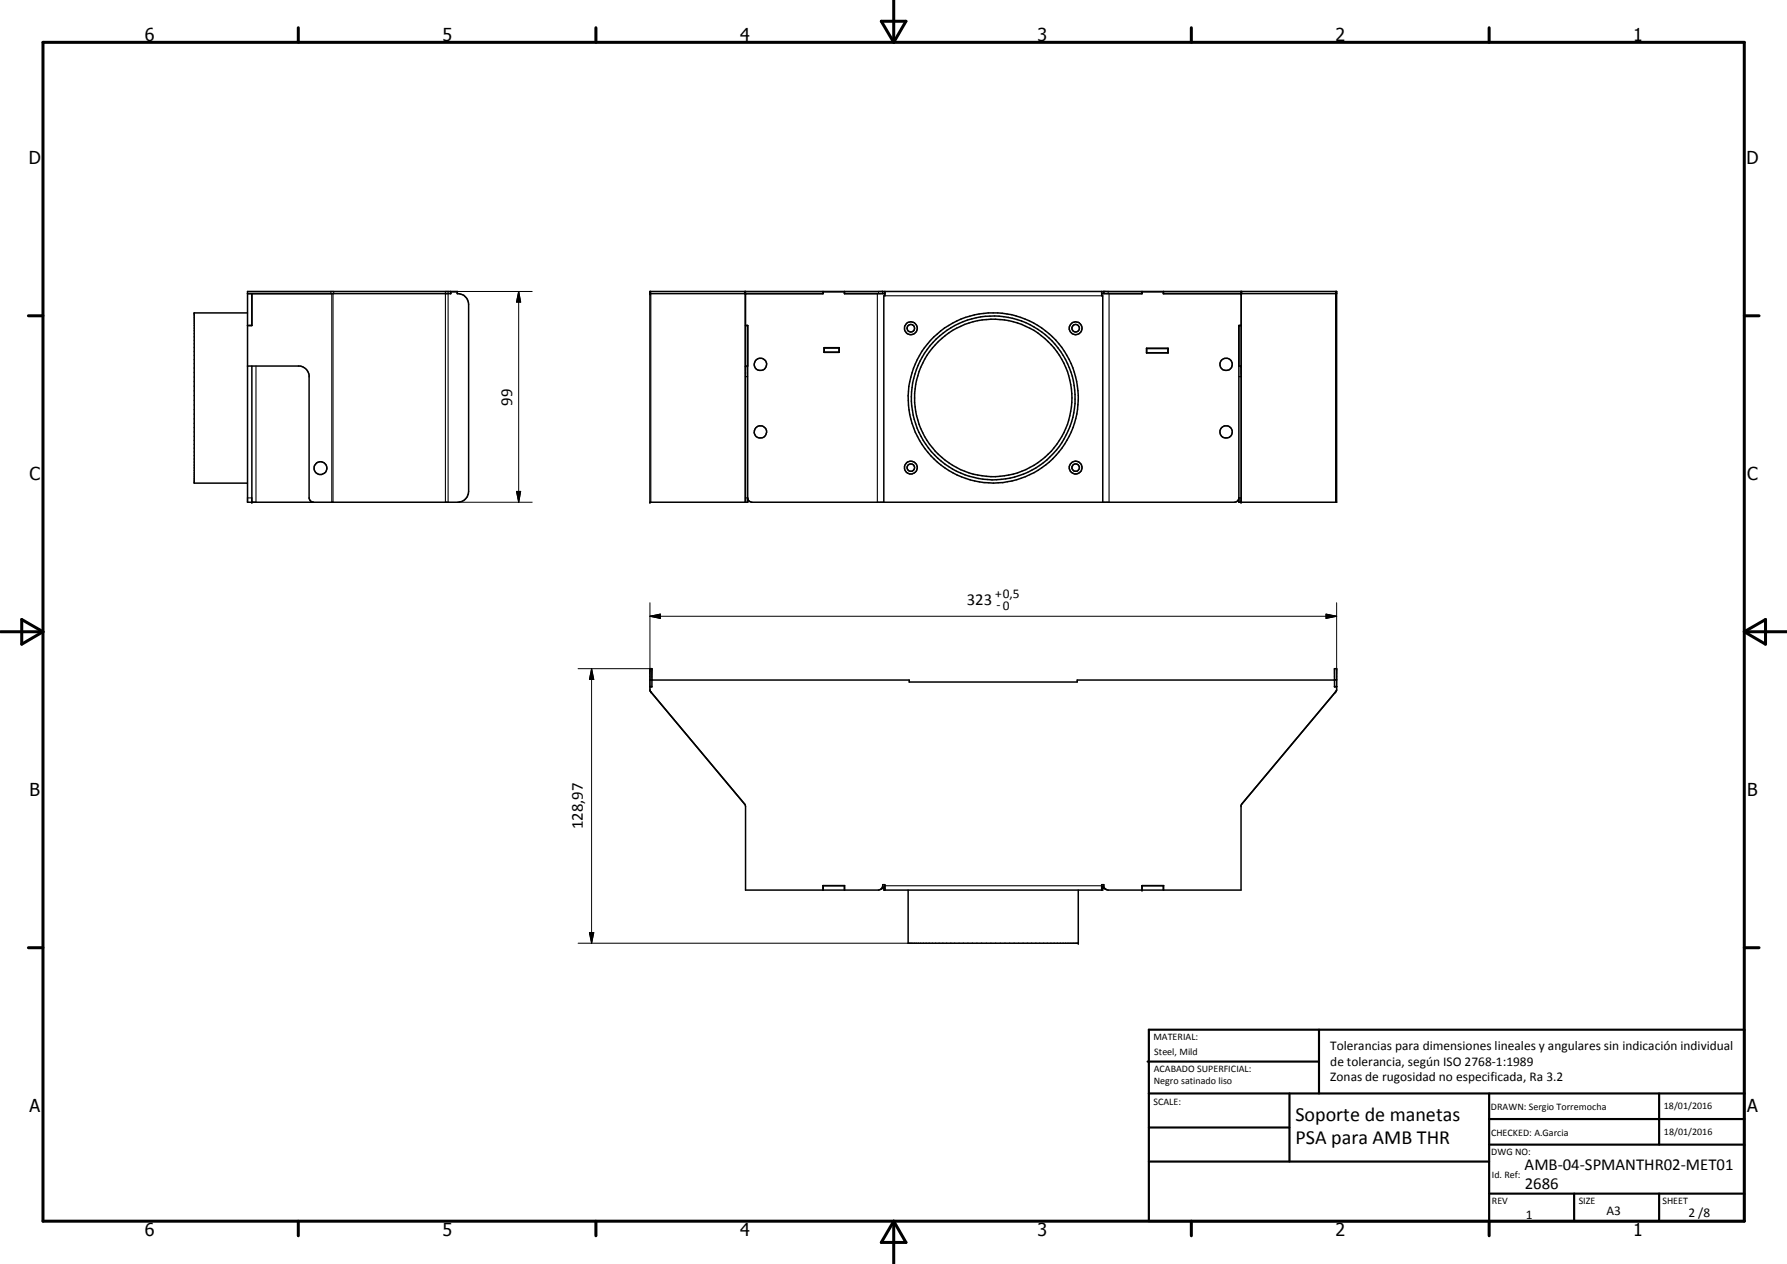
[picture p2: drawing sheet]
<svg xmlns="http://www.w3.org/2000/svg" width="420mm" height="297mm" viewBox="0 0 420 297" stroke-linecap="round" stroke-linejoin="round" font-family="sans-serif">
<g fill="none" stroke="#000" stroke-width=".35">
<path d="M58.2 68.5h49.3v.5a2.47 2.47 0 0 1 2.7 2.5v44a2.59 2.59 0 0 1-2.5 2.5h-49.5zM58.2 73.5h-12.5v40h12.5M59.2 69v7.5h-1M105.9 68.5v.5M107.5 68.6h-1.5v.4h-47.8M175.3 76.5h.5v41.5h-23v-49.5h161.5v49.5h-23v-41.5h.5M175.3 68.5v49.5M193.5 68.5v.5M198.5 68.6h-5v.4h-40.7M198.6 68.5l-.1 .5h9.6M207.5 68.5v.5M208.1 68.5v1h-.3v48.5"/>
<path d="M259 68.5v1h.3v48.5M259.5 68.5v.5M268.5 68.5v.5h-9.5M268.5 68.6h5v.4h40.8M273.6 68.5v.5M291.8 68.5v49.5M58.2 86h12.4a2.55 2.55 0 0 1 2.1 2.1v28.9l.2 .6 .8 .4M59.2 86v32M175.3 86h.5M193.7 81.7h3.6v1.1h-3.6zM193.7 81.8h3.6M193.7 82.8h3.6"/>
<path d="M193.8 81.8v1M197.3 81.8v1M269.6 81.8h5v1.1h-5zM269.6 81.9h5M269.6 82.9h5M269.6 81.9v1M291.3 86h.5M291.3 117a1 1 0 0 1-1 1h-113.5l-.8-.4-.2-.4M152.8 159.8h61v.5h39.5v-.5h61M152.8 161.4h.5v-4.3h-.5v5.1l.2 .4M152.8 161.3h.5M153 162.6l22.2 26.5 .1 .4v19.7h31.2a1.1 1.1 0 0 0 1-1.3h.6v1.3"/>
<path d="M153 162.6l22.1 26.4M313.8 161.3h.5M314.1 162.4l-22.1 26.6M314.2 162.2l-.1 .2M314.3 161.4h-.5v-4.3h.5v5.1l-.2 .2M292 188.9l-.2 .4v19.9h-31.2l-.5-.2a1.03 1.03 0 0 1-.6-1.1h-.5v1.3M193.5 209.2v-1l5.1-.1v1.1M193.5 208.2v1M208.1 208.7h-.3v.5h51.5v-.5h-.3M208.1 208.1l-1 .9M213.5 209.2v12.5h40v-12.5M259 208.1l.4 .5 .6 .4"/>
<path d="M268.5 209.2v-1.1h5.1v1.1M273.5 208.2v1"/>
<circle cx="214.2" cy="77.1" r=".89"/>
<circle cx="214.2" cy="77.1" r="1.52"/>
<circle cx="252.9" cy="77.1" r="1.51"/>
<circle cx="252.9" cy="77.1" r=".88"/>
<circle cx="178.8" cy="85.6" r="1.45"/>
<circle cx="233.5" cy="93.5" r="18.5"/>
<circle cx="233.5" cy="93.5" r="20"/>
<circle cx="233.5" cy="93.5" r="19.2"/>
<circle cx="288.3" cy="85.6" r="1.45"/>
<circle cx="75.3" cy="110" r="1.5"/>
<circle cx="178.8" cy="101.5" r="1.46"/>
<circle cx="214.1" cy="109.9" r="1.5"/>
<circle cx="214.2" cy="109.9" r=".88"/>
<circle cx="252.9" cy="109.9" r=".87"/>
<circle cx="252.9" cy="109.9" r="1.5"/>
<circle cx="288.3" cy="101.5" r="1.46"/>
</g>
<g fill="none" stroke="#000" stroke-width=".25">
<path d="M77.8 68.5v.5M78 69v49M78.3 69v49M78.5 68.5v.5M104.7 68.5v49.5M105.4 68.5v49.5M153 68.5v49.5M175 68.5v.5M175.2 69v49M206.3 69v49M206.5 68.5v.5M208.1 69.5h50.9"/>
<path d="M260.6 68.5v.5M260.8 69v49M291.9 69v49M292 68.5v.5M314 68.5v49.5M60.2 86v32M175.3 88.5h.5M291.3 88.5h.5M58.2 117h1M175.3 117h.5M291.3 117h.5M152.8 159.7h.5"/>
<path d="M313.8 159.7h.5M153 162.6h.1M314 162.6h.1M208.1 208.2h50.9"/>
</g>
<g fill="#000">
<circle cx="45.7" cy="73.5" r=".18"/>
<circle cx="152.8" cy="68.5" r=".18"/>
<circle cx="152.8" cy="69" r=".18"/>
<circle cx="175.3" cy="69" r=".18"/>
<circle cx="259.5" cy="68.5" r=".18"/>
<circle cx="291.8" cy="69" r=".18"/>
<circle cx="291.8" cy="68.5" r=".18"/>
<circle cx="314.3" cy="68.5" r=".18"/>
<circle cx="175.3" cy="86" r=".18"/>
<circle cx="291.8" cy="86" r=".18"/>
<circle cx="59.2" cy="118" r=".18"/>
<circle cx="152.8" cy="118" r=".18"/>
<circle cx="291.8" cy="118" r=".18"/>
<circle cx="268.5" cy="208.2" r=".18"/>
<circle cx="268.5" cy="209.2" r=".18"/>
<circle cx="253.5" cy="221.7" r=".18"/>
</g>
<g fill="none" stroke="#000" stroke-width=".71">
<path d="M10.1 9.9h400v277.1h-400zM70.1 6.5v3.4M140.1 6.5v3.4M207.2 5h5.8l-2.9 4.9zM210.1 0v9.9M280.1 6.5v3.4M350.1 6.5v3.4M6.7 74.2h3.4M410.1 74.2h3.5M.1 148.5h10M5.1 145.6l5 2.9-5 2.9zM410.1 148.5h10"/>
<path d="M410.1 148.5l5-2.9v5.8zM6.7 222.7h3.4M410.1 222.7h3.5M70.1 287v3.4M140.1 287v3.4M210.1 287v10M210.1 287l2.9 5h-5.8zM280.1 287v3.4M350.1 287v3.4"/>
</g>
<g fill="none" stroke="#000" stroke-width=".51">
<path d="M269.8 249.5h40.3M270.1 242h140v45h-140zM270.1 257h140M303.2 257v16M310.1 242v15M350.1 257v30M390.1 257v12M270.1 265h33.1M270.1 273h80M350.1 269h60M350.1 263h60M350.1 280.5h60"/>
<path d="M370.1 280.5v6.5M390.1 280.5v6.5"/>
</g>
<g fill="none" stroke="#000" stroke-width=".24">
<path d="M107.5 68.5h17.6M122 68.5l.4 2.5h-1zM122 68.5v49.5M107.7 118h17.4M121.4 115.5h1l-.4 2.5zM135.9 157.1h16.9M139.1 157.1l.5 2.6h-1zM139.1 157.1v64.6M152.8 144.8l2.5-.5v1zM152.8 144.8h161.5M152.8 141.6v19.8M311.8 144.3l2.5 .5-2.5 .5z"/>
<path d="M314.3 141.6v19.8M138.6 219.2h1l-.5 2.5zM135.9 221.7h77.6"/>
</g>
<path d="M122 68.5l.4 2.5h-1zM121.4 115.5h1l-.4 2.5zM139.1 157.1l.5 2.6h-1zM152.8 144.8l2.5-.5v1zM311.8 144.3l2.5 .5-2.5 .5zM138.6 219.2h1l-.5 2.5z" fill="#000"/>
<g font-size="4.7">
<text x="304.6" y="263.5">Soporte de manetas</text>
<text x="304.6" y="268.9">PSA para AMB THR</text>
</g>
<g font-size="4.2">
<text x="34" y="9.6">6</text>
<text x="104" y="9.6">5</text>
<text x="174" y="9.6">4</text>
<text x="244" y="9.6">3</text>
<text x="314" y="9.6">2</text>
<text x="384" y="9.6">1</text>
<text x="6.8" y="38.7">D</text>
<text x="410.6" y="38.7">D</text>
<text x="7" y="112.9">C</text>
<text x="410.8" y="112.9">C</text>
<text x="7" y="187.1">B</text>
<text x="410.8" y="187.1">B</text>
<text x="7" y="261.4">A</text>
<text x="410.8" y="261.4">A</text>
<text x="34" y="290.4">6</text>
<text x="104" y="290.4">5</text>
<text x="174" y="290.4">4</text>
<text x="244" y="290.4">3</text>
<text x="314" y="290.4">2</text>
<text x="384" y="290.4">1</text>
</g>
<g font-size="3.9">
<text x="120.4" y="95.3" transform="rotate(-90 120.4 95.3)">99</text>
<text x="227.3" y="142.2">323</text>
<text x="137" y="194.9" transform="rotate(-90 137 194.9)">128,97</text>
<text x="358.5" y="275">AMB-04-SPMANTHR02-MET01</text>
<text x="358.5" y="279.4">2686</text>
</g>
<g font-size="3.1">
<text x="234" y="140.6">+0,5</text>
<text x="234.3" y="143.1">-0</text>
<text x="312.7" y="246.8">Tolerancias para dimensiones lineales y angulares sin indicación individual</text>
<text x="312.7" y="250.4">de tolerancia, según ISO 2768-1:1989</text>
<text x="312.7" y="254">Zonas de rugosidad no especificada, Ra 3.2</text>
<text x="358.7" y="286.5">1</text>
<text x="377.7" y="285.6">A3</text>
<text x="397" y="285.9">2 /8</text>
</g>
<g font-size="2.4">
<text x="271.2" y="244.4">MATERIAL:</text>
<text x="271.3" y="252">ACABADO SUPERFICIAL:</text>
<text x="271.4" y="247.9">Steel, Mild</text>
<text x="271.3" y="254.6">Negro satinado liso</text>
<text x="271.2" y="259.7">SCALE:</text>
<text x="350.6" y="260.8">DRAWN: Sergio Torremocha</text>
<text x="391.2" y="260.6">18/01/2016</text>
<text x="350.6" y="267">CHECKED: A.Garcia</text>
<text x="391.2" y="266.7">18/01/2016</text>
<text x="350.6" y="271.4">DWG NO:</text>
<text x="350.8" y="276.9">Id. Ref:</text>
<text x="350.8" y="282.8">REV</text>
<text x="371.2" y="282.9">SIZE</text>
<text x="390.9" y="282.9">SHEET</text>
</g>
</svg>
